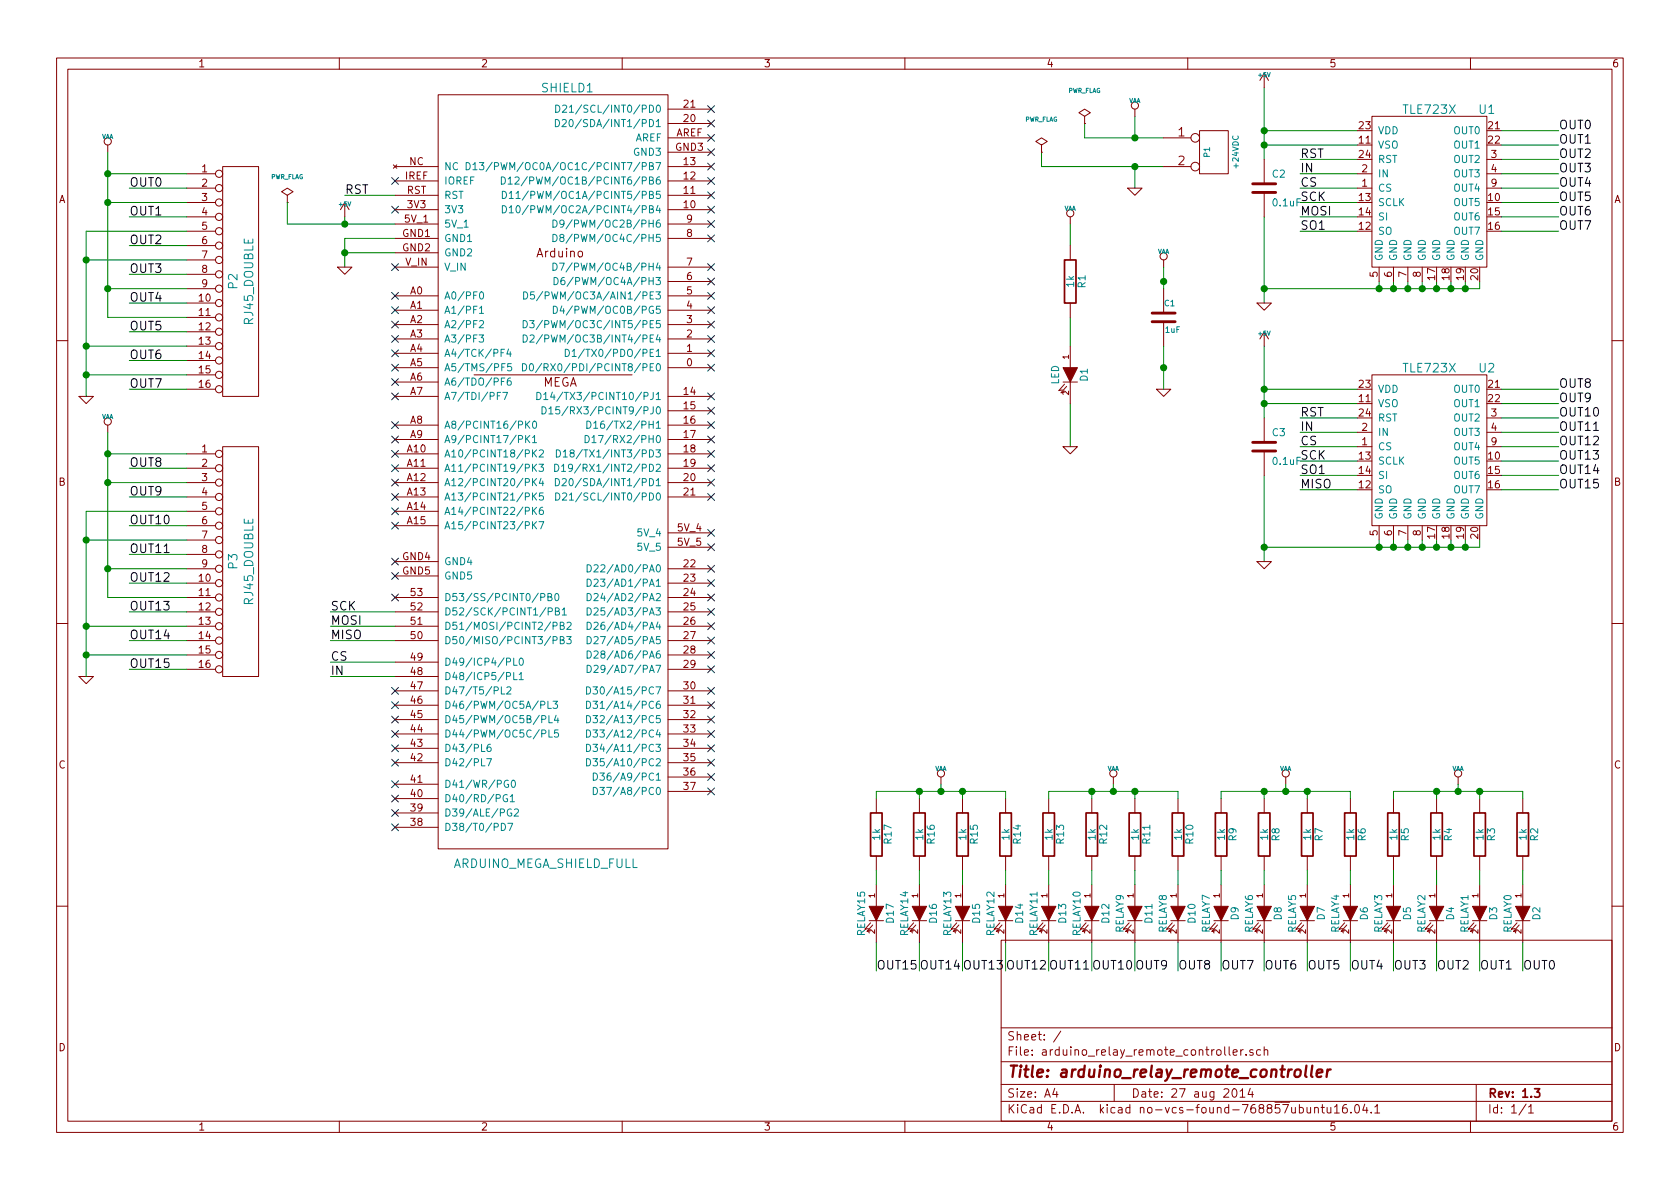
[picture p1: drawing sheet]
EESchema Schematic File Version 2
LIBS:power
LIBS:device
LIBS:transistors
LIBS:conn
LIBS:linear
LIBS:regul
LIBS:74xx
LIBS:cmos4000
LIBS:adc-dac
LIBS:memory
LIBS:xilinx
LIBS:special
LIBS:microcontrollers
LIBS:dsp
LIBS:microchip
LIBS:analog_switches
LIBS:motorola
LIBS:texas
LIBS:intel
LIBS:audio
LIBS:interface
LIBS:digital-audio
LIBS:philips
LIBS:display
LIBS:cypress
LIBS:siliconi
LIBS:opto
LIBS:atmel
LIBS:contrib
LIBS:valves
LIBS:arduino_relay_remote_controller
LIBS:arduino_relay_remote_controller-cache
EELAYER 27 0
EELAYER END
$Descr A4 11693 8268
encoding utf-8
Sheet 1 1
Title "arduino_relay_remote_controller"
Date "27 aug 2014"
Rev "1.3"
Comp ""
Comment1 ""
Comment2 ""
Comment3 ""
Comment4 ""
$EndDescr
Wire Wire Line
	7450 2200 7450 2400
Wire Wire Line
	8200 6550 8200 6750
Wire Wire Line
	7600 6550 7600 6750
Wire Wire Line
	7000 6550 7000 6750
Wire Wire Line
	6400 6550 6400 6750
Wire Wire Line
	10450 1600 10850 1600
Wire Wire Line
	10450 1400 10850 1400
Wire Wire Line
	10450 1200 10850 1200
Wire Wire Line
	10450 1000 10850 1000
Connection ~ 10200 2000
Wire Wire Line
	10200 2000 10200 1950
Connection ~ 10000 2000
Wire Wire Line
	10000 2000 10000 1950
Connection ~ 9800 2000
Wire Wire Line
	9800 2000 9800 1950
Connection ~ 9600 2000
Wire Wire Line
	9600 2000 9600 1950
Wire Wire Line
	8800 1500 8800 2100
Connection ~ 8800 900 
Wire Wire Line
	8800 900  9450 900 
Wire Wire Line
	9450 1100 9050 1100
Wire Wire Line
	9450 1200 9050 1200
Wire Wire Line
	9450 1400 9050 1400
Wire Wire Line
	9450 1600 9050 1600
Wire Wire Line
	2750 4600 2300 4600
Wire Wire Line
	2750 4350 2300 4350
Connection ~ 7900 1150
Wire Wire Line
	7250 1050 7250 1150
Wire Wire Line
	7250 1150 8100 1150
Wire Wire Line
	7900 1300 7900 1150
Connection ~ 2400 1750
Wire Wire Line
	2750 1750 2400 1750
Wire Wire Line
	2400 1650 2400 1850
Wire Wire Line
	2400 1650 2750 1650
Wire Wire Line
	7900 800  7900 950 
Wire Wire Line
	7550 950  8100 950 
Wire Wire Line
	7550 950  7550 850 
Connection ~ 7900 950 
Wire Wire Line
	2750 4250 2300 4250
Wire Wire Line
	2750 4450 2300 4450
Wire Wire Line
	2750 4700 2300 4700
Wire Wire Line
	9450 1500 9050 1500
Wire Wire Line
	9450 1300 9050 1300
Wire Wire Line
	2750 1350 2400 1350
Wire Wire Line
	8800 1000 9450 1000
Wire Wire Line
	8800 600  8800 1100
Connection ~ 8800 1000
Wire Wire Line
	10300 2000 10300 1950
Wire Wire Line
	8800 2000 10300 2000
Connection ~ 8800 2000
Wire Wire Line
	9700 2000 9700 1950
Connection ~ 9700 2000
Wire Wire Line
	9900 2000 9900 1950
Connection ~ 9900 2000
Wire Wire Line
	10100 2000 10100 1950
Connection ~ 10100 2000
Wire Wire Line
	10450 900  10850 900 
Wire Wire Line
	10450 1100 10850 1100
Wire Wire Line
	10450 1300 10850 1300
Wire Wire Line
	10450 1500 10850 1500
Wire Wire Line
	6100 6550 6100 6750
Wire Wire Line
	6700 6550 6700 6750
Wire Wire Line
	7300 6550 7300 6750
Wire Wire Line
	7900 6550 7900 6750
Wire Wire Line
	2000 1550 2750 1550
Wire Wire Line
	2400 1550 2400 1500
Wire Wire Line
	7450 1700 7450 1550
Wire Wire Line
	7450 2800 7450 3100
NoConn ~ 4950 3950
NoConn ~ 4950 4050
NoConn ~ 4950 4150
NoConn ~ 4950 4250
$Comp
L CONN_16 P2
U 1 1
P 1650 1950
F 0 "P2" V 1620 1950 60  0000 C CNN
F 1 "RJ45_DOUBLE" V 1730 1950 60  0000 C CNN
F 2 "" H 1650 1950 60  0001 C CNN
F 3 "" H 1650 1950 60  0001 C CNN
	1    1650 1950
	1    0    0    -1  
$EndComp
$Comp
L TLE723X U1
U 1 1
P 9950 1250
F 0 "U1" H 10350 1750 60  0000 C CNN
F 1 "TLE723X" H 9950 1750 60  0000 C CNN
F 2 "" H 9950 1250 60  0001 C CNN
F 3 "" H 9950 1250 60  0001 C CNN
	1    9950 1250
	1    0    0    -1  
$EndComp
$Comp
L GND #PWR01
U 1 1
P 7450 3100
F 0 "#PWR01" H 7450 3100 30  0001 C CNN
F 1 "GND" H 7450 3030 30  0001 C CNN
F 2 "" H 7450 3100 60  0001 C CNN
F 3 "" H 7450 3100 60  0001 C CNN
	1    7450 3100
	1    0    0    -1  
$EndComp
$Comp
L R R1
U 1 1
P 7450 1950
F 0 "R1" V 7530 1950 50  0000 C CNN
F 1 "1k" V 7450 1950 50  0000 C CNN
F 2 "" H 7450 1950 60  0001 C CNN
F 3 "" H 7450 1950 60  0001 C CNN
	1    7450 1950
	1    0    0    -1  
$EndComp
$Comp
L LED D1
U 1 1
P 7450 2600
F 0 "D1" H 7450 2700 50  0000 C CNN
F 1 "LED" H 7450 2500 50  0000 C CNN
F 2 "" H 7450 2600 60  0001 C CNN
F 3 "" H 7450 2600 60  0001 C CNN
	1    7450 2600
	0    1    1    0   
$EndComp
NoConn ~ 4950 1550
Text Label 8200 6750 0    60   ~ 0
OUT8
Text Label 7900 6750 0    60   ~ 0
OUT9
Text Label 7600 6750 0    60   ~ 0
OUT10
Text Label 7300 6750 0    60   ~ 0
OUT11
Text Label 7000 6750 0    60   ~ 0
OUT12
Text Label 6700 6750 0    60   ~ 0
OUT13
Text Label 6400 6750 0    60   ~ 0
OUT14
Text Label 6100 6750 0    60   ~ 0
OUT15
$Comp
L LED D13
U 1 1
P 7300 6350
F 0 "D13" H 7300 6450 50  0000 C CNN
F 1 "RELAY11" H 7300 6250 50  0000 C CNN
F 2 "" H 7300 6350 60  0001 C CNN
F 3 "" H 7300 6350 60  0001 C CNN
	1    7300 6350
	0    1    1    0   
$EndComp
$Comp
L LED D12
U 1 1
P 7600 6350
F 0 "D12" H 7600 6450 50  0000 C CNN
F 1 "RELAY10" H 7600 6250 50  0000 C CNN
F 2 "" H 7600 6350 60  0001 C CNN
F 3 "" H 7600 6350 60  0001 C CNN
	1    7600 6350
	0    1    1    0   
$EndComp
$Comp
L LED D10
U 1 1
P 8200 6350
F 0 "D10" H 8200 6450 50  0000 C CNN
F 1 "RELAY8" H 8200 6250 50  0000 C CNN
F 2 "" H 8200 6350 60  0001 C CNN
F 3 "" H 8200 6350 60  0001 C CNN
	1    8200 6350
	0    1    1    0   
$EndComp
$Comp
L LED D11
U 1 1
P 7900 6350
F 0 "D11" H 7900 6450 50  0000 C CNN
F 1 "RELAY9" H 7900 6250 50  0000 C CNN
F 2 "" H 7900 6350 60  0001 C CNN
F 3 "" H 7900 6350 60  0001 C CNN
	1    7900 6350
	0    1    1    0   
$EndComp
$Comp
L LED D15
U 1 1
P 6700 6350
F 0 "D15" H 6700 6450 50  0000 C CNN
F 1 "RELAY13" H 6700 6250 50  0000 C CNN
F 2 "" H 6700 6350 60  0001 C CNN
F 3 "" H 6700 6350 60  0001 C CNN
	1    6700 6350
	0    1    1    0   
$EndComp
$Comp
L LED D14
U 1 1
P 7000 6350
F 0 "D14" H 7000 6450 50  0000 C CNN
F 1 "RELAY12" H 7000 6250 50  0000 C CNN
F 2 "" H 7000 6350 60  0001 C CNN
F 3 "" H 7000 6350 60  0001 C CNN
	1    7000 6350
	0    1    1    0   
$EndComp
$Comp
L LED D16
U 1 1
P 6400 6350
F 0 "D16" H 6400 6450 50  0000 C CNN
F 1 "RELAY14" H 6400 6250 50  0000 C CNN
F 2 "" H 6400 6350 60  0001 C CNN
F 3 "" H 6400 6350 60  0001 C CNN
	1    6400 6350
	0    1    1    0   
$EndComp
$Comp
L LED D17
U 1 1
P 6100 6350
F 0 "D17" H 6100 6450 50  0000 C CNN
F 1 "RELAY15" H 6100 6250 50  0000 C CNN
F 2 "" H 6100 6350 60  0001 C CNN
F 3 "" H 6100 6350 60  0001 C CNN
	1    6100 6350
	0    1    1    0   
$EndComp
Text Label 10850 1600 0    60   ~ 0
OUT7
Text Label 10850 1500 0    60   ~ 0
OUT6
Text Label 10850 1400 0    60   ~ 0
OUT5
Text Label 10850 1300 0    60   ~ 0
OUT4
Text Label 10850 1200 0    60   ~ 0
OUT3
Text Label 10850 1100 0    60   ~ 0
OUT2
Text Label 10850 1000 0    60   ~ 0
OUT1
Text Label 10850 900  0    60   ~ 0
OUT0
$Comp
L GND #PWR02
U 1 1
P 8800 2100
F 0 "#PWR02" H 8800 2100 30  0001 C CNN
F 1 "GND" H 8800 2030 30  0001 C CNN
F 2 "" H 8800 2100 60  0001 C CNN
F 3 "" H 8800 2100 60  0001 C CNN
	1    8800 2100
	1    0    0    -1  
$EndComp
$Comp
L C C2
U 1 1
P 8800 1300
F 0 "C2" H 8850 1400 50  0000 L CNN
F 1 "0.1uF" H 8850 1200 50  0000 L CNN
F 2 "" H 8800 1300 60  0001 C CNN
F 3 "" H 8800 1300 60  0001 C CNN
	1    8800 1300
	1    0    0    -1  
$EndComp
$Comp
L +5V #PWR03
U 1 1
P 8800 600
F 0 "#PWR03" H 8800 690 20  0001 C CNN
F 1 "+5V" H 8800 690 30  0000 C CNN
F 2 "" H 8800 600 60  0001 C CNN
F 3 "" H 8800 600 60  0001 C CNN
	1    8800 600 
	1    0    0    -1  
$EndComp
Text Label 9050 1100 0    60   ~ 0
RST
Text Label 2400 1350 0    60   ~ 0
RST
Text Label 9050 1200 0    60   ~ 0
IN
Text Label 9050 1300 0    60   ~ 0
CS
Text Label 9050 1400 0    60   ~ 0
SCK
Text Label 9050 1500 0    60   ~ 0
MOSI
Text Label 9050 1600 0    60   ~ 0
SO1
Text Label 2300 4700 0    60   ~ 0
IN
Text Label 2300 4600 0    60   ~ 0
CS
Text Label 2300 4450 0    60   ~ 0
MISO
Text Label 2300 4350 0    60   ~ 0
MOSI
Text Label 2300 4250 0    60   ~ 0
SCK
NoConn ~ 4950 1850
NoConn ~ 4950 1950
NoConn ~ 4950 4350
NoConn ~ 4950 4450
NoConn ~ 4950 4550
NoConn ~ 4950 4650
NoConn ~ 4950 4800
NoConn ~ 4950 4900
NoConn ~ 4950 5000
NoConn ~ 4950 5100
NoConn ~ 4950 5200
NoConn ~ 4950 5300
NoConn ~ 4950 5400
NoConn ~ 4950 5500
NoConn ~ 2750 5750
NoConn ~ 2750 5650
$Comp
L PWR_FLAG #FLG04
U 1 1
P 7250 1050
F 0 "#FLG04" H 7250 1320 30  0001 C CNN
F 1 "PWR_FLAG" H 7250 1280 30  0000 C CNN
F 2 "" H 7250 1050 60  0001 C CNN
F 3 "" H 7250 1050 60  0001 C CNN
	1    7250 1050
	1    0    0    -1  
$EndComp
$Comp
L PWR_FLAG #FLG05
U 1 1
P 7550 850
F 0 "#FLG05" H 7550 1120 30  0001 C CNN
F 1 "PWR_FLAG" H 7550 1080 30  0000 C CNN
F 2 "" H 7550 850 60  0001 C CNN
F 3 "" H 7550 850 60  0001 C CNN
	1    7550 850 
	1    0    0    -1  
$EndComp
$Comp
L GND #PWR06
U 1 1
P 7900 1300
F 0 "#PWR06" H 7900 1300 30  0001 C CNN
F 1 "GND" H 7900 1230 30  0001 C CNN
F 2 "" H 7900 1300 60  0001 C CNN
F 3 "" H 7900 1300 60  0001 C CNN
	1    7900 1300
	1    0    0    -1  
$EndComp
$Comp
L VAA #PWR07
U 1 1
P 7900 800
F 0 "#PWR07" H 7900 860 30  0001 C CNN
F 1 "VAA" H 7900 910 30  0000 C CNN
F 2 "" H 7900 800 60  0001 C CNN
F 3 "" H 7900 800 60  0001 C CNN
	1    7900 800 
	1    0    0    -1  
$EndComp
NoConn ~ 2750 3900
NoConn ~ 2750 4000
NoConn ~ 2750 4150
NoConn ~ 4950 3700
NoConn ~ 4950 3800
NoConn ~ 2750 4800
NoConn ~ 2750 4900
NoConn ~ 2750 5000
NoConn ~ 2750 5100
NoConn ~ 2750 5200
NoConn ~ 2750 5300
NoConn ~ 2750 5450
NoConn ~ 2750 5550
NoConn ~ 4950 3450
NoConn ~ 4950 3350
NoConn ~ 4950 2850
NoConn ~ 4950 2550
NoConn ~ 4950 2450
NoConn ~ 4950 2350
NoConn ~ 4950 2250
NoConn ~ 4950 2150
NoConn ~ 4950 2050
NoConn ~ 4950 1650
NoConn ~ 4950 1450
NoConn ~ 4950 1350
NoConn ~ 4950 1250
NoConn ~ 4950 1150
NoConn ~ 4950 1050
NoConn ~ 4950 950 
NoConn ~ 4950 850 
NoConn ~ 4950 750 
NoConn ~ 2750 3550
NoConn ~ 2750 3650
NoConn ~ 2750 3450
NoConn ~ 2750 3350
NoConn ~ 2750 3250
NoConn ~ 2750 3150
NoConn ~ 2750 3050
NoConn ~ 2750 2950
NoConn ~ 2750 2750
NoConn ~ 2750 2650
NoConn ~ 2750 2550
NoConn ~ 2750 2450
NoConn ~ 2750 1450
NoConn ~ 2750 1250
$Comp
L +5V #PWR08
U 1 1
P 2400 1500
F 0 "#PWR08" H 2400 1590 20  0001 C CNN
F 1 "+5V" H 2400 1590 30  0000 C CNN
F 2 "" H 2400 1500 60  0001 C CNN
F 3 "" H 2400 1500 60  0001 C CNN
	1    2400 1500
	1    0    0    -1  
$EndComp
$Comp
L GND #PWR09
U 1 1
P 2400 1850
F 0 "#PWR09" H 2400 1850 30  0001 C CNN
F 1 "GND" H 2400 1780 30  0001 C CNN
F 2 "" H 2400 1850 60  0001 C CNN
F 3 "" H 2400 1850 60  0001 C CNN
	1    2400 1850
	1    0    0    -1  
$EndComp
$Comp
L ARDUINO_MEGA_SHIELD_FULL SHIELD1
U 1 1
P 3900 3300
F 0 "SHIELD1" H 3950 6000 60  0000 C CNN
F 1 "ARDUINO_MEGA_SHIELD_FULL" H 3800 600 60  0000 C CNN
F 2 "" H 3900 3300 60  0001 C CNN
F 3 "" H 3900 3300 60  0001 C CNN
	1    3900 3300
	1    0    0    -1  
$EndComp
$Comp
L CONN_2 P1
U 1 1
P 8450 1050
F 0 "P1" V 8400 1050 40  0000 C CNN
F 1 "+24VDC" V 8600 1050 40  0000 C CNN
F 2 "" H 8450 1050 60  0001 C CNN
F 3 "" H 8450 1050 60  0001 C CNN
	1    8450 1050
	1    0    0    -1  
$EndComp
NoConn ~ 4950 3250
NoConn ~ 4950 3150
NoConn ~ 4950 3050
NoConn ~ 4950 2950
NoConn ~ 4950 2750
NoConn ~ 2750 1850
NoConn ~ 2750 2050
NoConn ~ 2750 2150
NoConn ~ 2750 2250
NoConn ~ 2750 2350
Wire Wire Line
	10600 6550 10600 6750
Wire Wire Line
	10000 6550 10000 6750
Wire Wire Line
	9400 6550 9400 6750
Wire Wire Line
	8800 6550 8800 6750
Wire Wire Line
	8500 6550 8500 6750
Wire Wire Line
	9100 6550 9100 6750
Wire Wire Line
	9700 6550 9700 6750
Wire Wire Line
	10300 6550 10300 6750
Text Label 10600 6750 0    60   ~ 0
OUT0
Text Label 10300 6750 0    60   ~ 0
OUT1
Text Label 10000 6750 0    60   ~ 0
OUT2
Text Label 9700 6750 0    60   ~ 0
OUT3
Text Label 9400 6750 0    60   ~ 0
OUT4
Text Label 9100 6750 0    60   ~ 0
OUT5
Text Label 8800 6750 0    60   ~ 0
OUT6
Text Label 8500 6750 0    60   ~ 0
OUT7
$Comp
L LED D5
U 1 1
P 9700 6350
F 0 "D5" H 9700 6450 50  0000 C CNN
F 1 "RELAY3" H 9700 6250 50  0000 C CNN
F 2 "" H 9700 6350 60  0001 C CNN
F 3 "" H 9700 6350 60  0001 C CNN
	1    9700 6350
	0    1    1    0   
$EndComp
$Comp
L LED D4
U 1 1
P 10000 6350
F 0 "D4" H 10000 6450 50  0000 C CNN
F 1 "RELAY2" H 10000 6250 50  0000 C CNN
F 2 "" H 10000 6350 60  0001 C CNN
F 3 "" H 10000 6350 60  0001 C CNN
	1    10000 6350
	0    1    1    0   
$EndComp
$Comp
L LED D2
U 1 1
P 10600 6350
F 0 "D2" H 10600 6450 50  0000 C CNN
F 1 "RELAY0" H 10600 6250 50  0000 C CNN
F 2 "" H 10600 6350 60  0001 C CNN
F 3 "" H 10600 6350 60  0001 C CNN
	1    10600 6350
	0    1    1    0   
$EndComp
$Comp
L LED D3
U 1 1
P 10300 6350
F 0 "D3" H 10300 6450 50  0000 C CNN
F 1 "RELAY1" H 10300 6250 50  0000 C CNN
F 2 "" H 10300 6350 60  0001 C CNN
F 3 "" H 10300 6350 60  0001 C CNN
	1    10300 6350
	0    1    1    0   
$EndComp
$Comp
L LED D7
U 1 1
P 9100 6350
F 0 "D7" H 9100 6450 50  0000 C CNN
F 1 "RELAY5" H 9100 6250 50  0000 C CNN
F 2 "" H 9100 6350 60  0001 C CNN
F 3 "" H 9100 6350 60  0001 C CNN
	1    9100 6350
	0    1    1    0   
$EndComp
$Comp
L LED D6
U 1 1
P 9400 6350
F 0 "D6" H 9400 6450 50  0000 C CNN
F 1 "RELAY4" H 9400 6250 50  0000 C CNN
F 2 "" H 9400 6350 60  0001 C CNN
F 3 "" H 9400 6350 60  0001 C CNN
	1    9400 6350
	0    1    1    0   
$EndComp
$Comp
L LED D8
U 1 1
P 8800 6350
F 0 "D8" H 8800 6450 50  0000 C CNN
F 1 "RELAY6" H 8800 6250 50  0000 C CNN
F 2 "" H 8800 6350 60  0001 C CNN
F 3 "" H 8800 6350 60  0001 C CNN
	1    8800 6350
	0    1    1    0   
$EndComp
$Comp
L LED D9
U 1 1
P 8500 6350
F 0 "D9" H 8500 6450 50  0000 C CNN
F 1 "RELAY7" H 8500 6250 50  0000 C CNN
F 2 "" H 8500 6350 60  0001 C CNN
F 3 "" H 8500 6350 60  0001 C CNN
	1    8500 6350
	0    1    1    0   
$EndComp
Wire Wire Line
	10450 3400 10850 3400
Wire Wire Line
	10450 3200 10850 3200
Wire Wire Line
	10450 3000 10850 3000
Wire Wire Line
	10450 2800 10850 2800
Connection ~ 10200 3800
Wire Wire Line
	10200 3800 10200 3750
Connection ~ 10000 3800
Wire Wire Line
	10000 3800 10000 3750
Connection ~ 9800 3800
Wire Wire Line
	9800 3800 9800 3750
Connection ~ 9600 3800
Wire Wire Line
	9600 3800 9600 3750
Wire Wire Line
	8800 3300 8800 3900
Connection ~ 8800 2700
Wire Wire Line
	8800 2700 9450 2700
Wire Wire Line
	9450 2900 9050 2900
Wire Wire Line
	9450 3000 9050 3000
Wire Wire Line
	9450 3200 9050 3200
Wire Wire Line
	9450 3400 9050 3400
Wire Wire Line
	9450 3300 9050 3300
Wire Wire Line
	9450 3100 9050 3100
Wire Wire Line
	8800 2800 9450 2800
Wire Wire Line
	8800 2400 8800 2900
Connection ~ 8800 2800
Wire Wire Line
	10300 3800 10300 3750
Wire Wire Line
	8800 3800 10300 3800
Connection ~ 8800 3800
Wire Wire Line
	9700 3800 9700 3750
Connection ~ 9700 3800
Wire Wire Line
	9900 3800 9900 3750
Connection ~ 9900 3800
Wire Wire Line
	10100 3800 10100 3750
Connection ~ 10100 3800
Wire Wire Line
	10450 2700 10850 2700
Wire Wire Line
	10450 2900 10850 2900
Wire Wire Line
	10450 3100 10850 3100
Wire Wire Line
	10450 3300 10850 3300
$Comp
L TLE723X U2
U 1 1
P 9950 3050
F 0 "U2" H 10350 3550 60  0000 C CNN
F 1 "TLE723X" H 9950 3550 60  0000 C CNN
F 2 "" H 9950 3050 60  0001 C CNN
F 3 "" H 9950 3050 60  0001 C CNN
	1    9950 3050
	1    0    0    -1  
$EndComp
Text Label 10850 3400 0    60   ~ 0
OUT15
Text Label 10850 3300 0    60   ~ 0
OUT14
Text Label 10850 3200 0    60   ~ 0
OUT13
Text Label 10850 3100 0    60   ~ 0
OUT12
Text Label 10850 3000 0    60   ~ 0
OUT11
Text Label 10850 2900 0    60   ~ 0
OUT10
Text Label 10850 2800 0    60   ~ 0
OUT9
Text Label 10850 2700 0    60   ~ 0
OUT8
$Comp
L GND #PWR010
U 1 1
P 8800 3900
F 0 "#PWR010" H 8800 3900 30  0001 C CNN
F 1 "GND" H 8800 3830 30  0001 C CNN
F 2 "" H 8800 3900 60  0001 C CNN
F 3 "" H 8800 3900 60  0001 C CNN
	1    8800 3900
	1    0    0    -1  
$EndComp
$Comp
L C C3
U 1 1
P 8800 3100
F 0 "C3" H 8850 3200 50  0000 L CNN
F 1 "0.1uF" H 8850 3000 50  0000 L CNN
F 2 "" H 8800 3100 60  0001 C CNN
F 3 "" H 8800 3100 60  0001 C CNN
	1    8800 3100
	1    0    0    -1  
$EndComp
$Comp
L +5V #PWR011
U 1 1
P 8800 2400
F 0 "#PWR011" H 8800 2490 20  0001 C CNN
F 1 "+5V" H 8800 2490 30  0000 C CNN
F 2 "" H 8800 2400 60  0001 C CNN
F 3 "" H 8800 2400 60  0001 C CNN
	1    8800 2400
	1    0    0    -1  
$EndComp
Text Label 9050 2900 0    60   ~ 0
RST
Text Label 9050 3000 0    60   ~ 0
IN
Text Label 9050 3100 0    60   ~ 0
CS
Text Label 9050 3200 0    60   ~ 0
SCK
Text Label 9050 3300 0    60   ~ 0
SO1
Text Label 9050 3400 0    60   ~ 0
MISO
$Comp
L VAA #PWR012
U 1 1
P 8100 1850
F 0 "#PWR012" H 8100 1910 30  0001 C CNN
F 1 "VAA" H 8100 1960 30  0000 C CNN
F 2 "" H 8100 1850 60  0000 C CNN
F 3 "" H 8100 1850 60  0000 C CNN
	1    8100 1850
	1    0    0    -1  
$EndComp
$Comp
L GND #PWR013
U 1 1
P 8100 2700
F 0 "#PWR013" H 8100 2700 30  0001 C CNN
F 1 "GND" H 8100 2630 30  0001 C CNN
F 2 "" H 8100 2700 60  0000 C CNN
F 3 "" H 8100 2700 60  0000 C CNN
	1    8100 2700
	1    0    0    -1  
$EndComp
$Comp
L PWR_FLAG #FLG014
U 1 1
P 2000 1400
F 0 "#FLG014" H 2000 1495 30  0001 C CNN
F 1 "PWR_FLAG" H 2000 1580 30  0000 C CNN
F 2 "" H 2000 1400 60  0000 C CNN
F 3 "" H 2000 1400 60  0000 C CNN
	1    2000 1400
	1    0    0    -1  
$EndComp
Wire Wire Line
	2000 1550 2000 1400
Connection ~ 2400 1550
$Comp
L C C1
U 1 1
P 8100 2200
F 0 "C1" H 8100 2300 40  0000 L CNN
F 1 "1uF" H 8106 2115 40  0000 L CNN
F 2 "~" H 8138 2050 30  0000 C CNN
F 3 "~" H 8100 2200 60  0000 C CNN
	1    8100 2200
	1    0    0    -1  
$EndComp
Wire Wire Line
	8100 1850 8100 2000
Wire Wire Line
	8100 2400 8100 2700
Wire Wire Line
	1300 1300 900  1300
Wire Wire Line
	1300 1500 900  1500
Wire Wire Line
	1300 1700 900  1700
Wire Wire Line
	1300 1900 900  1900
Wire Wire Line
	1300 2100 900  2100
Wire Wire Line
	1300 2300 900  2300
Wire Wire Line
	1300 2500 900  2500
Wire Wire Line
	1300 2700 900  2700
$Comp
L VAA #PWR015
U 1 1
P 750 1050
F 0 "#PWR015" H 750 1110 30  0001 C CNN
F 1 "VAA" H 750 1160 30  0000 C CNN
F 2 "" H 750 1050 60  0000 C CNN
F 3 "" H 750 1050 60  0000 C CNN
	1    750  1050
	1    0    0    -1  
$EndComp
Text Label 900  1300 0    60   ~ 0
OUT0
Text Label 900  1500 0    60   ~ 0
OUT1
Text Label 900  1700 0    60   ~ 0
OUT2
Text Label 900  1900 0    60   ~ 0
OUT3
Text Label 900  2100 0    60   ~ 0
OUT4
Text Label 900  2300 0    60   ~ 0
OUT5
Text Label 900  2500 0    60   ~ 0
OUT6
Text Label 900  2700 0    60   ~ 0
OUT7
Wire Wire Line
	750  1050 750  2200
Wire Wire Line
	750  1200 1300 1200
$Comp
L CONN_16 P3
U 1 1
P 1650 3900
F 0 "P3" V 1620 3900 60  0000 C CNN
F 1 "RJ45_DOUBLE" V 1730 3900 60  0000 C CNN
F 2 "" H 1650 3900 60  0001 C CNN
F 3 "" H 1650 3900 60  0001 C CNN
	1    1650 3900
	1    0    0    -1  
$EndComp
Wire Wire Line
	1300 3250 900  3250
Wire Wire Line
	1300 3450 900  3450
Wire Wire Line
	1300 3650 900  3650
Wire Wire Line
	1300 3850 900  3850
Wire Wire Line
	1300 4050 900  4050
Wire Wire Line
	1300 4250 900  4250
Wire Wire Line
	1300 4450 900  4450
Wire Wire Line
	1300 4650 900  4650
$Comp
L VAA #PWR016
U 1 1
P 750 3000
F 0 "#PWR016" H 750 3060 30  0001 C CNN
F 1 "VAA" H 750 3110 30  0000 C CNN
F 2 "" H 750 3000 60  0000 C CNN
F 3 "" H 750 3000 60  0000 C CNN
	1    750  3000
	1    0    0    -1  
$EndComp
Text Label 900  3250 0    60   ~ 0
OUT8
Text Label 900  3450 0    60   ~ 0
OUT9
Text Label 900  3650 0    60   ~ 0
OUT10
Text Label 900  3850 0    60   ~ 0
OUT11
Text Label 900  4050 0    60   ~ 0
OUT12
Text Label 900  4250 0    60   ~ 0
OUT13
Text Label 900  4450 0    60   ~ 0
OUT14
Text Label 900  4650 0    60   ~ 0
OUT15
Connection ~ 8100 1950
Connection ~ 8100 2550
$Comp
L VAA #PWR017
U 1 1
P 7450 1550
F 0 "#PWR017" H 7450 1610 30  0001 C CNN
F 1 "VAA" H 7450 1660 30  0000 C CNN
F 2 "" H 7450 1550 60  0000 C CNN
F 3 "" H 7450 1550 60  0000 C CNN
	1    7450 1550
	1    0    0    -1  
$EndComp
$Comp
L VAA #PWR018
U 1 1
P 6550 5450
F 0 "#PWR018" H 6550 5510 30  0001 C CNN
F 1 "VAA" H 6550 5560 30  0000 C CNN
F 2 "" H 6550 5450 60  0000 C CNN
F 3 "" H 6550 5450 60  0000 C CNN
	1    6550 5450
	1    0    0    -1  
$EndComp
$Comp
L VAA #PWR019
U 1 1
P 7750 5450
F 0 "#PWR019" H 7750 5510 30  0001 C CNN
F 1 "VAA" H 7750 5560 30  0000 C CNN
F 2 "" H 7750 5450 60  0000 C CNN
F 3 "" H 7750 5450 60  0000 C CNN
	1    7750 5450
	1    0    0    -1  
$EndComp
$Comp
L VAA #PWR020
U 1 1
P 8950 5450
F 0 "#PWR020" H 8950 5510 30  0001 C CNN
F 1 "VAA" H 8950 5560 30  0000 C CNN
F 2 "" H 8950 5450 60  0000 C CNN
F 3 "" H 8950 5450 60  0000 C CNN
	1    8950 5450
	1    0    0    -1  
$EndComp
Wire Wire Line
	750  1400 1300 1400
Connection ~ 750  1200
Wire Wire Line
	750  2200 1300 2200
Connection ~ 750  1400
Wire Wire Line
	1300 2000 750  2000
Connection ~ 750  2000
$Comp
L GND #PWR021
U 1 1
P 600 2750
F 0 "#PWR021" H 600 2750 30  0001 C CNN
F 1 "GND" H 600 2680 30  0001 C CNN
F 2 "" H 600 2750 60  0000 C CNN
F 3 "" H 600 2750 60  0000 C CNN
	1    600  2750
	1    0    0    -1  
$EndComp
Wire Wire Line
	1300 1600 600  1600
Wire Wire Line
	600  1600 600  2750
Wire Wire Line
	1300 1800 600  1800
Connection ~ 600  1800
Wire Wire Line
	1300 2400 600  2400
Connection ~ 600  2400
Wire Wire Line
	1300 2600 600  2600
Connection ~ 600  2600
$Comp
L GND #PWR022
U 1 1
P 600 4700
F 0 "#PWR022" H 600 4700 30  0001 C CNN
F 1 "GND" H 600 4630 30  0001 C CNN
F 2 "" H 600 4700 60  0000 C CNN
F 3 "" H 600 4700 60  0000 C CNN
	1    600  4700
	1    0    0    -1  
$EndComp
Wire Wire Line
	750  4150 1300 4150
Wire Wire Line
	750  3000 750  4150
Wire Wire Line
	1300 3150 750  3150
Connection ~ 750  3150
Wire Wire Line
	1300 3350 750  3350
Connection ~ 750  3350
Wire Wire Line
	1300 3950 750  3950
Connection ~ 750  3950
Wire Wire Line
	1300 3550 600  3550
Wire Wire Line
	600  3550 600  4700
Wire Wire Line
	1300 3750 600  3750
Connection ~ 600  3750
Wire Wire Line
	1300 4350 600  4350
Connection ~ 600  4350
Wire Wire Line
	1300 4550 600  4550
Connection ~ 600  4550
$Comp
L VAA #PWR023
U 1 1
P 10150 5450
F 0 "#PWR023" H 10150 5510 30  0001 C CNN
F 1 "VAA" H 10150 5560 30  0000 C CNN
F 2 "" H 10150 5450 60  0000 C CNN
F 3 "" H 10150 5450 60  0000 C CNN
	1    10150 5450
	1    0    0    -1  
$EndComp
$Comp
L R R3
U 1 1
P 10300 5800
F 0 "R3" V 10380 5800 50  0000 C CNN
F 1 "1k" V 10300 5800 50  0000 C CNN
F 2 "" H 10300 5800 60  0001 C CNN
F 3 "" H 10300 5800 60  0001 C CNN
	1    10300 5800
	1    0    0    -1  
$EndComp
$Comp
L R R2
U 1 1
P 10600 5800
F 0 "R2" V 10680 5800 50  0000 C CNN
F 1 "1k" V 10600 5800 50  0000 C CNN
F 2 "" H 10600 5800 60  0001 C CNN
F 3 "" H 10600 5800 60  0001 C CNN
	1    10600 5800
	1    0    0    -1  
$EndComp
$Comp
L R R5
U 1 1
P 9700 5800
F 0 "R5" V 9780 5800 50  0000 C CNN
F 1 "1k" V 9700 5800 50  0000 C CNN
F 2 "" H 9700 5800 60  0001 C CNN
F 3 "" H 9700 5800 60  0001 C CNN
	1    9700 5800
	1    0    0    -1  
$EndComp
$Comp
L R R4
U 1 1
P 10000 5800
F 0 "R4" V 10080 5800 50  0000 C CNN
F 1 "1k" V 10000 5800 50  0000 C CNN
F 2 "" H 10000 5800 60  0001 C CNN
F 3 "" H 10000 5800 60  0001 C CNN
	1    10000 5800
	1    0    0    -1  
$EndComp
$Comp
L R R7
U 1 1
P 9100 5800
F 0 "R7" V 9180 5800 50  0000 C CNN
F 1 "1k" V 9100 5800 50  0000 C CNN
F 2 "" H 9100 5800 60  0001 C CNN
F 3 "" H 9100 5800 60  0001 C CNN
	1    9100 5800
	1    0    0    -1  
$EndComp
$Comp
L R R6
U 1 1
P 9400 5800
F 0 "R6" V 9480 5800 50  0000 C CNN
F 1 "1k" V 9400 5800 50  0000 C CNN
F 2 "" H 9400 5800 60  0001 C CNN
F 3 "" H 9400 5800 60  0001 C CNN
	1    9400 5800
	1    0    0    -1  
$EndComp
$Comp
L R R9
U 1 1
P 8500 5800
F 0 "R9" V 8580 5800 50  0000 C CNN
F 1 "1k" V 8500 5800 50  0000 C CNN
F 2 "" H 8500 5800 60  0001 C CNN
F 3 "" H 8500 5800 60  0001 C CNN
	1    8500 5800
	1    0    0    -1  
$EndComp
$Comp
L R R8
U 1 1
P 8800 5800
F 0 "R8" V 8880 5800 50  0000 C CNN
F 1 "1k" V 8800 5800 50  0000 C CNN
F 2 "" H 8800 5800 60  0001 C CNN
F 3 "" H 8800 5800 60  0001 C CNN
	1    8800 5800
	1    0    0    -1  
$EndComp
$Comp
L R R11
U 1 1
P 7900 5800
F 0 "R11" V 7980 5800 50  0000 C CNN
F 1 "1k" V 7900 5800 50  0000 C CNN
F 2 "" H 7900 5800 60  0001 C CNN
F 3 "" H 7900 5800 60  0001 C CNN
	1    7900 5800
	1    0    0    -1  
$EndComp
$Comp
L R R10
U 1 1
P 8200 5800
F 0 "R10" V 8280 5800 50  0000 C CNN
F 1 "1k" V 8200 5800 50  0000 C CNN
F 2 "" H 8200 5800 60  0001 C CNN
F 3 "" H 8200 5800 60  0001 C CNN
	1    8200 5800
	1    0    0    -1  
$EndComp
$Comp
L R R13
U 1 1
P 7300 5800
F 0 "R13" V 7380 5800 50  0000 C CNN
F 1 "1k" V 7300 5800 50  0000 C CNN
F 2 "" H 7300 5800 60  0001 C CNN
F 3 "" H 7300 5800 60  0001 C CNN
	1    7300 5800
	1    0    0    -1  
$EndComp
$Comp
L R R12
U 1 1
P 7600 5800
F 0 "R12" V 7680 5800 50  0000 C CNN
F 1 "1k" V 7600 5800 50  0000 C CNN
F 2 "" H 7600 5800 60  0001 C CNN
F 3 "" H 7600 5800 60  0001 C CNN
	1    7600 5800
	1    0    0    -1  
$EndComp
$Comp
L R R15
U 1 1
P 6700 5800
F 0 "R15" V 6780 5800 50  0000 C CNN
F 1 "1k" V 6700 5800 50  0000 C CNN
F 2 "" H 6700 5800 60  0001 C CNN
F 3 "" H 6700 5800 60  0001 C CNN
	1    6700 5800
	1    0    0    -1  
$EndComp
$Comp
L R R14
U 1 1
P 7000 5800
F 0 "R14" V 7080 5800 50  0000 C CNN
F 1 "1k" V 7000 5800 50  0000 C CNN
F 2 "" H 7000 5800 60  0001 C CNN
F 3 "" H 7000 5800 60  0001 C CNN
	1    7000 5800
	1    0    0    -1  
$EndComp
$Comp
L R R17
U 1 1
P 6100 5800
F 0 "R17" V 6180 5800 50  0000 C CNN
F 1 "1k" V 6100 5800 50  0000 C CNN
F 2 "" H 6100 5800 60  0001 C CNN
F 3 "" H 6100 5800 60  0001 C CNN
	1    6100 5800
	1    0    0    -1  
$EndComp
$Comp
L R R16
U 1 1
P 6400 5800
F 0 "R16" V 6480 5800 50  0000 C CNN
F 1 "1k" V 6400 5800 50  0000 C CNN
F 2 "" H 6400 5800 60  0001 C CNN
F 3 "" H 6400 5800 60  0001 C CNN
	1    6400 5800
	1    0    0    -1  
$EndComp
Wire Wire Line
	10600 6050 10600 6150
Wire Wire Line
	10300 6050 10300 6150
Wire Wire Line
	10000 6050 10000 6150
Wire Wire Line
	9700 6050 9700 6150
Wire Wire Line
	9400 6050 9400 6150
Wire Wire Line
	9100 6050 9100 6150
Wire Wire Line
	8800 6050 8800 6150
Wire Wire Line
	8500 6050 8500 6150
Wire Wire Line
	8200 6050 8200 6150
Wire Wire Line
	7900 6050 7900 6150
Wire Wire Line
	7600 6050 7600 6150
Wire Wire Line
	7300 6050 7300 6150
Wire Wire Line
	7000 6050 7000 6150
Wire Wire Line
	6700 6050 6700 6150
Wire Wire Line
	6400 6050 6400 6150
Wire Wire Line
	6100 6050 6100 6150
Wire Wire Line
	6550 5450 6550 5500
Wire Wire Line
	6100 5500 7000 5500
Wire Wire Line
	6100 5500 6100 5550
Wire Wire Line
	7000 5500 7000 5550
Connection ~ 6550 5500
Wire Wire Line
	6700 5550 6700 5500
Connection ~ 6700 5500
Wire Wire Line
	6400 5550 6400 5500
Connection ~ 6400 5500
Wire Wire Line
	7750 5450 7750 5500
Wire Wire Line
	7300 5500 8200 5500
Wire Wire Line
	7300 5500 7300 5550
Wire Wire Line
	8200 5500 8200 5550
Connection ~ 7750 5500
Wire Wire Line
	7900 5550 7900 5500
Connection ~ 7900 5500
Wire Wire Line
	7600 5550 7600 5500
Connection ~ 7600 5500
Wire Wire Line
	8950 5450 8950 5500
Wire Wire Line
	8500 5500 9400 5500
Wire Wire Line
	8500 5500 8500 5550
Wire Wire Line
	9400 5500 9400 5550
Connection ~ 8950 5500
Wire Wire Line
	9100 5550 9100 5500
Connection ~ 9100 5500
Wire Wire Line
	8800 5550 8800 5500
Connection ~ 8800 5500
Wire Wire Line
	10150 5450 10150 5500
Wire Wire Line
	9700 5500 10600 5500
Wire Wire Line
	9700 5500 9700 5550
Wire Wire Line
	10600 5500 10600 5550
Connection ~ 10150 5500
Wire Wire Line
	10300 5550 10300 5500
Connection ~ 10300 5500
Wire Wire Line
	10000 5550 10000 5500
Connection ~ 10000 5500
$EndSCHEMATC
